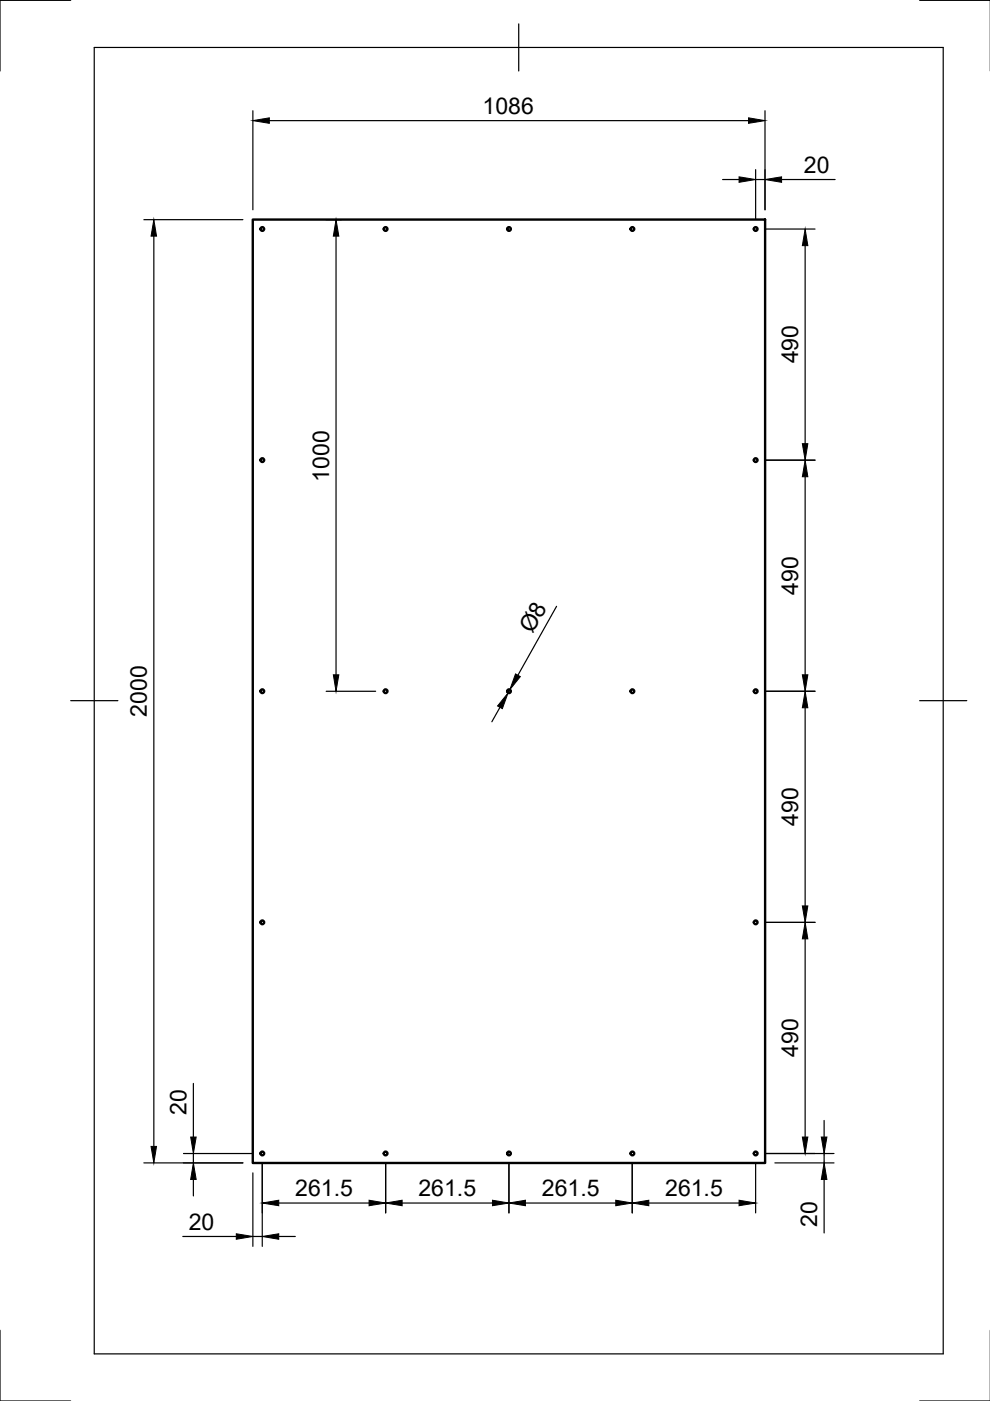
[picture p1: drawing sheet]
<svg xmlns="http://www.w3.org/2000/svg" width="210mm" height="297mm" viewBox="0 0 210 297" stroke-linecap="round" stroke-linejoin="round" font-family="sans-serif">
<!-- layer: Visible -->
<g fill="none" stroke="#000" stroke-width=".51">
<path d="M53.6 46.6h108.6v200h-108.6z"/>
<circle cx="55.6" cy="48.6" r=".39"/>
<circle cx="81.8" cy="48.6" r=".39"/>
<circle cx="107.9" cy="48.6" r=".39"/>
<circle cx="134.1" cy="48.6" r=".39"/>
<circle cx="160.2" cy="48.6" r=".39"/>
<circle cx="55.6" cy="97.6" r=".39"/>
<circle cx="160.2" cy="97.6" r=".39"/>
<circle cx="55.6" cy="146.6" r=".39"/>
<circle cx="81.8" cy="146.6" r=".39"/>
<circle cx="107.9" cy="146.6" r=".39"/>
<circle cx="134.1" cy="146.6" r=".39"/>
<circle cx="160.2" cy="146.6" r=".39"/>
<circle cx="55.6" cy="195.6" r=".39"/>
<circle cx="160.2" cy="195.6" r=".39"/>
<circle cx="55.6" cy="244.6" r=".39"/>
<circle cx="81.8" cy="244.6" r=".39"/>
<circle cx="107.9" cy="244.6" r=".39"/>
<circle cx="134.1" cy="244.6" r=".39"/>
<circle cx="160.2" cy="244.6" r=".39"/>
</g>
<!-- layer: Border -->
<path d="M15 .1h-15v15M20 10.1h180v276.9h-180zM110 5.1v10M195 .1h15M15 148.6h10M195 148.6h10M0 282.1v14.9h15M195 297h15" fill="none" stroke="#000" stroke-width=".25"/>
<!-- layer: Dimensions -->
<g fill="none" stroke="#000" stroke-width=".25">
<path d="M53.6 23.5v21M57.1 25.6h101.6M153.2 38.1h3.5M160.2 36v10.5M160.2 38.1h2M162.2 23.5v21M165.7 38.1h11.4M30.5 46.6h21M32.6 50.1v193M69.2 46.6h3.2M71.2 50.1v93M162.3 48.6h10.5"/>
<path d="M170.7 52.1v42M162.3 97.6h10.5M170.7 101.1v42M118 128.6l-8.2 14.6M69.2 146.6h10.5M106 150l-1.7 3M108.1 146.2l-.4 .7M162.3 146.6h10.5M170.7 150.1v42M162.3 195.6h10.5M170.7 199.1v42M41 229.7v11.4"/>
<path d="M174.7 237.6v3.5M30.5 246.6h21M38.9 244.6h14.6M41 244.6v2M41 250.1v3.5M53.6 248.7v15.6M55.6 246.7v17.6M59.1 255.1h19.2M81.8 246.7v10.5M85.3 255.1h19.1M107.9 246.7v10.5M111.4 255.1h19.2"/>
<path d="M134 246.7v10.5M137.6 255.1h19.1M160.2 246.7v10.5M162.3 244.6h14.5M164.3 246.6h12.5M174.7 244.6v2M174.7 250.1v11.3M38.8 262.2h11.3M53.6 262.2h2M59.1 262.2h3.5"/>
</g>
<g fill="#000" stroke="#000" stroke-width=".21">
<path d="M53.6 25.6l3.5-.6v1.1zM156.7 37.5l3.5 .6-3.5 .6zM158.7 25l3.5 .6-3.5 .5zM162.2 38.1l3.5-.6v1.2zM32.6 46.6l.6 3.5h-1.2zM71.2 46.6l.6 3.5h-1.1zM170.7 48.6l.6 3.5h-1.2zM170.1 94.1h1.2l-.6 3.5zM170.7 97.6l.6 3.5h-1.2zM70.7 143.1h1.1l-.6 3.5zM107.7 146.9l-1.2 3.3-1-.5zM109.3 142.9l1 .6-2.2 2.7z"/>
<path d="M170.7 146.6l.6 3.5h-1.2zM170.1 143.1h1.2l-.6 3.5zM170.1 192.1h1.2l-.6 3.5zM170.7 195.6l.6 3.5h-1.2zM32 243.1h1.2l-.6 3.5zM41 246.6l.6 3.5h-1.2zM40.4 241.1h1.2l-.6 3.5zM55.6 255.1l3.5-.6v1.1zM78.3 254.5l3.5 .6-3.5 .5zM81.8 255.1l3.5-.6v1.1zM104.4 254.5l3.5 .6-3.5 .5zM107.9 255.1l3.5-.6v1.1z"/>
<path d="M130.6 254.5l3.4 .6-3.4 .5zM134 255.1l3.6-.6v1.1zM156.7 254.5l3.5 .6-3.5 .5zM170.1 241.1h1.2l-.6 3.5zM174.1 241.1h1.2l-.6 3.5zM174.7 246.6l.6 3.5h-1.2zM50.1 261.6l3.5 .6-3.5 .5zM55.6 262.2l3.5-.6v1.1z"/>
</g>
<g font-size="4.9">
<text x="102.3" y="24.1">1086</text>
<text x="170.5" y="36.6">20</text>
<text x="169.2" y="77.1" transform="rotate(-90 169.2 77.1)">490</text>
<text x="69.8" y="102.2" transform="rotate(-90 69.8 102.2)">1000</text>
<text x="169.2" y="126.1" transform="rotate(-90 169.2 126.1)">490</text>
<text x="112.9" y="134.5" transform="rotate(-61 112.9 134.5)">Ø8</text>
<text x="31.2" y="152" transform="rotate(-90 31.2 152)">2000</text>
<text x="169.2" y="175.1" transform="rotate(-90 169.2 175.1)">490</text>
<text x="169.2" y="224.1" transform="rotate(-90 169.2 224.1)">490</text>
<text x="39.6" y="236.3" transform="rotate(-90 39.6 236.3)">20</text>
<text x="62.6" y="253.6">261.5</text>
<text x="88.7" y="253.6">261.5</text>
<text x="114.9" y="253.6">261.5</text>
<text x="141" y="253.6">261.5</text>
<text x="40" y="260.7">20</text>
<text x="173.3" y="260.2" transform="rotate(-90 173.3 260.2)">20</text>
</g>
</svg>
